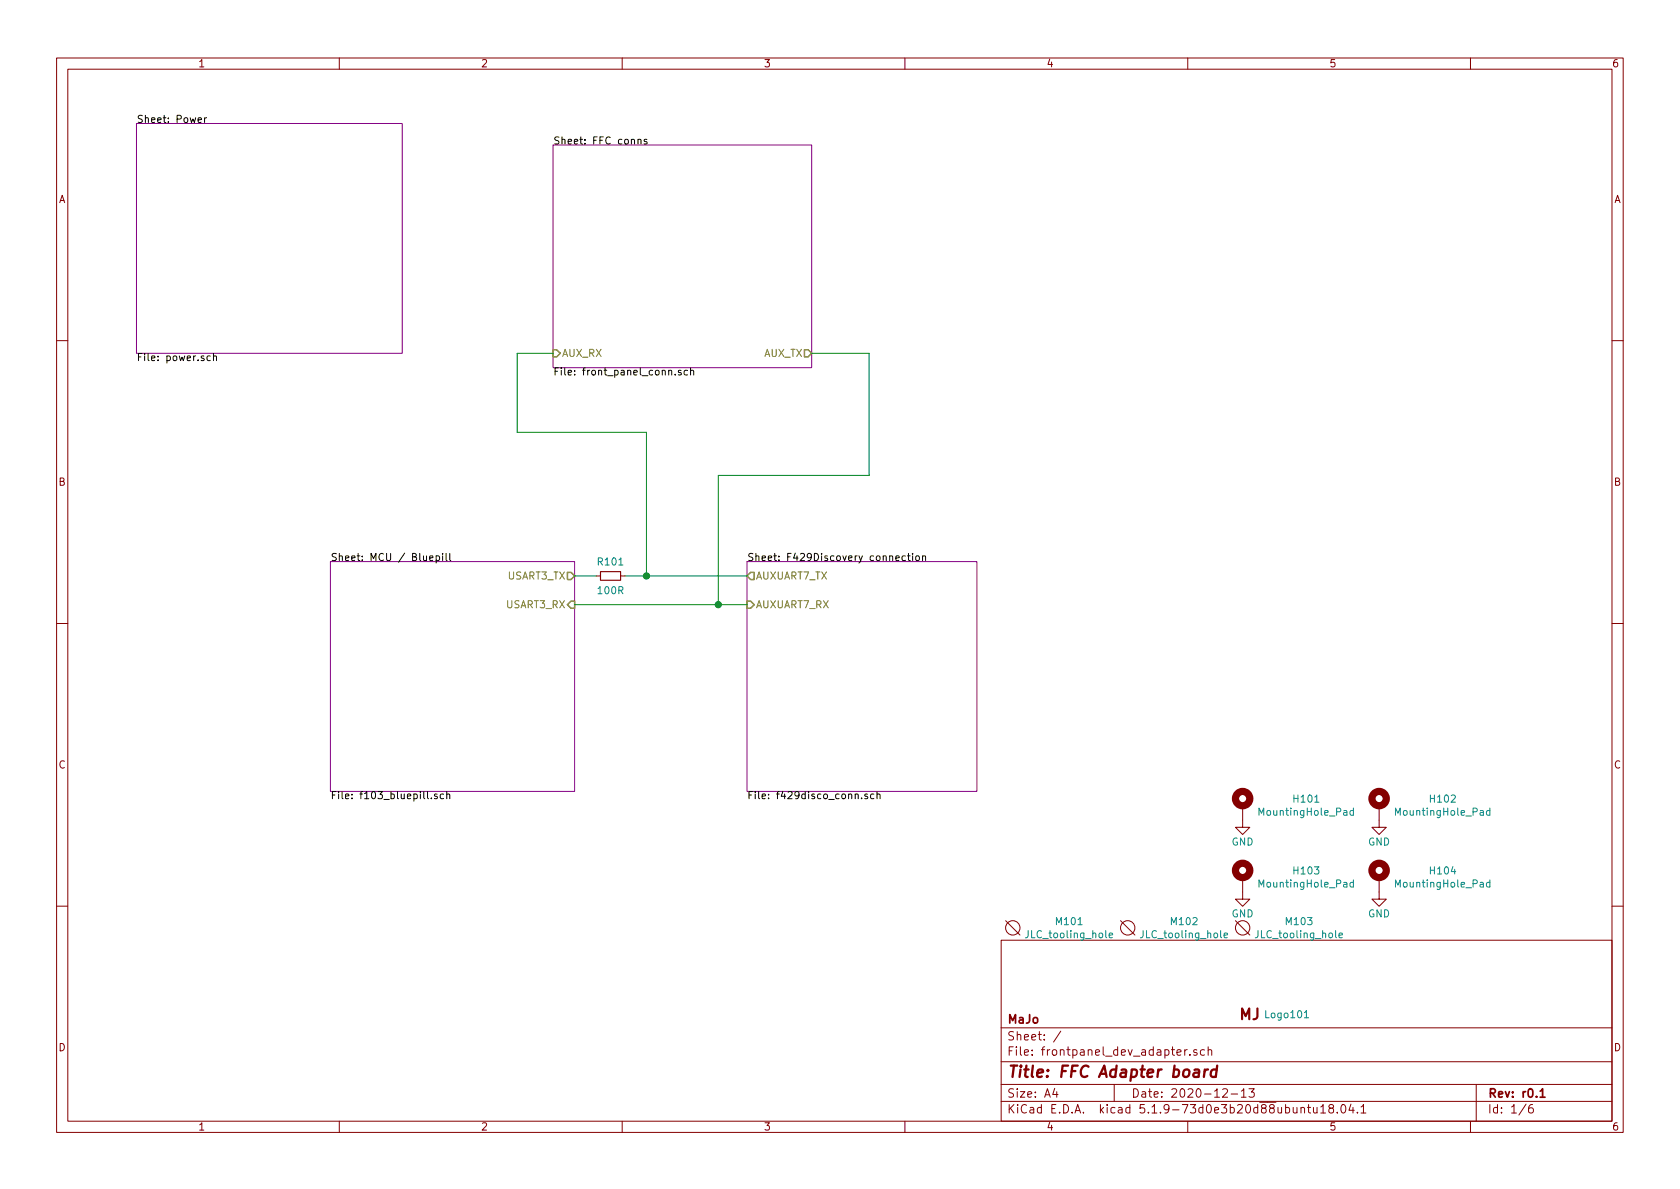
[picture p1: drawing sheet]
<svg xmlns="http://www.w3.org/2000/svg" width="297mm" height="210mm" viewBox="0 0 297 210" stroke-linecap="round" stroke-linejoin="round" font-family="sans-serif">
<g fill="none" stroke="#840000" stroke-width=".18">
<path d="M10 10.3h277v189.9h-277zM12 12.2h273v186.1h-273zM60 10.3v1.9M110 10.3v1.9M160 10.3v1.9M210 10.3v1.9M260 10.3v1.9M10 60.2h2M285 60.2h2M10 110.3h2M105.4 101.8h.8M109.7 101.8h.8"/>
<path d="M285 110.3h2M219.7 155.2v3.8h1.3l-1.3 1.3-1.3-1.3h1.3M219.7 142.5v3.8h1.3l-1.3 1.3-1.3-1.3h1.3M243.8 155.2v3.8h1.3l-1.3 1.3-1.2-1.3h1.2M243.8 142.5v3.8h1.3l-1.3 1.3-1.2-1.3h1.2M10 160.2h2M177 166.3h108v32h-108zM177.8 162.8l2.5 2.5M198.1 162.8l2.6 2.5M218.4 162.8l2.6 2.5M285 160.2h2M60 198.3v1.9"/>
<path d="M110 198.3v1.9M160 198.3v1.9M177 194.8h108M177 191.8h108M177 187.8h108M177 181.8h108M186.5 192.5l-.4 1h1M186.8 193v1M187.6 182.3l-1.3 2M197 191.8v3M209.5 185.6v1M209.9 185.6l-.3 .1-.1 .2"/>
<path d="M210 198.3v1.9M210.4 186.5v.1M211.6 185.7l-.3-.1-.3 .2 .1 .2 .5 .2v.3h-.6M213 185.7l-.5-.1-.3 .3 .1 .6 .2 .1 .5-.1M213.6 185.7l.2-.1 .4 .1v.9M213.6 185.1v1.5M216.2 192.7l.2-.2h.4l.2 .5-.9 1h.9M217.7 193.5h1.1M219.5 193l.4-.5v1.5M219.5 194h.8M220.8 192.5h1l-.5 .6 .4 .1v.7l-.2 .1-.7-.1M230 196l.2-.2 .4 .1 .1 .9"/>
<path d="M230 195.8v1M231.2 195.8h.5M231.4 195.3v1.3l.3 .2M232.2 195.8l.1 .9 .4 .1 .2-.1M232.9 195.8v1M233.5 195.8l.4-.5v1.5M233.5 196.8h.9M235.2 196l-.3-.3 .2-.3a.48 .48 0 0 1 .6 .1v.4a.52 .52 0 0 0-.7 .2 .52 .52 0 0 0 .1 .6l.4 .1 .2-.1 .1-.4-.3-.3M236.4 196.7v.1M237.3 195.4l.1-.1a.8 .8 0 0 1 .6 .8 .8 .8 0 0 1-.6 .7 1 1 0 0 1-.1-1.4zM238.9 195.2l-.4 1.1h.9M239.2 195.8v1"/>
<path d="M240 196.7v.1M240.6 195.8l.5-.5v1.5M240.6 196.8h.9M260 198.3v1.9M261 191.8v6.5M269.8 195.2l-1.2 2M271 195.3a.62 .62 0 0 0-.7 .7v.7l.3 .1 .4-.1 .1-.5-.1-.2-.4-.1-.3 .3"/>
<circle cx="179.1" cy="164.1" r="1.27"/>
<circle cx="199.4" cy="164.1" r="1.27"/>
<circle cx="219.7" cy="164.1" r="1.27"/>
</g>
<path d="M272.3 193l.4-.5v1.5M272.3 194h.9" fill="none" stroke="#840000" stroke-width=".3"/>
<path d="M211.2 189.2h.8l-.1 1.2M212 189.6l-.7 .1a.4 .4 0 0 0-.3 .3 .4 .4 0 0 0 .2 .4l.7-.1M213 189.1l-.1 1.3M213.6 189.1a.54 .54 0 0 0-.6 .4M215.1 189.2a.68 .68 0 0 0-1 .3l-.1 .6 .2 .2 .2 .1 .6-.1M215.2 188.4l-.2 2" fill="none" stroke="#840000" stroke-width=".41"/>
<path d="M24.1 21.8h47v40.7h-47zM97.8 25.6h45.7v39.4h-45.7zM58.4 99.3h43.2v40.6h-43.2zM132.1 99.3h40.6v40.6h-40.6z" fill="none" stroke="#840084" stroke-width=".18"/>
<g fill="none" stroke="#000" stroke-width=".18">
<path d="M35 21.2l.6-.1v-.2l-.4-.1-.2 .2 .1 .6h.5M36.2 20.8v.9M36.5 20.8l-.3 .3M112.8 24.8l.2-.2 .3 .1v.8M112.8 24.6v.9M114.4 24.7l-.3-.1-.2 .2v.2l.5 .1v.3h-.5M37.2 63l-.4-.1-.2 .3 .1 .5h.5M37.7 63.1l.2-.2 .3 .1 .1 .8M37.7 62.5v1.3M119.4 66.2v.1M120.4 65.5h-.3l-.2 .2 .1 .1 .4 .2v.3h-.5M121.6 65.5h-.4l-.2 .2 .1 .6h.5"/>
<path d="M122.1 65.6l.2-.1h.3l.1 .8M122.1 65v1.3M76 98.7l.6-.1-.1-.3h-.4l-.1 .2v.6h.5M77.1 98.3h.4l.2 .2-.1 .6h-.5M77.1 98.3v1.3M78.3 97.9v.1M78.3 98.3v.8M78.9 97.9v1.1l.1 .1M79.5 97.9v1.1l.2 .1M160.1 98.3h-.4l-.2 .2 .1 .6h.5M160.5 98.3h.4M160.6 97.9v1.1l.3 .1"/>
<path d="M161.4 97.9v.1M161.4 98.3v.8M162 98.4l.1-.1 .4 .1 .1 .5-.2 .2h-.3l-.1-.1zM163.1 98.4l.2-.1h.3l.1 .8M163.1 98.3v.8M79 140v1.2M155.1 140v1.2M76.3 141.1v.1M77.3 140.5l-.3-.1-.2 .2 .1 .2 .4 .1v.3h-.5M78.4 140.5l-.3-.1-.3 .2 .2 .6h.4M79 140.5l.2-.1 .3 .1v.7M152.3 141.1v.1"/>
<path d="M153.4 140.5l-.3-.1-.2 .2 .1 .2 .4 .1v.3h-.5M154.5 140.5l-.3-.1-.3 .2 .1 .6h.5M155.1 140.5l.1-.1 .3 .1 .1 .7"/>
</g>
<path d="M97.8 61.8h.6l.7 .7-.7 .6h-.6zM142.2 61.8h.7l.6 .7-.6 .6h-.7zM100.3 101.2h.7l.6 .6-.6 .7h-.7zM100.3 106.9l.7-.6h.6v1.3h-.6zM132.1 106.3h.6l.6 .6-.6 .7h-.6zM132.7 101.2h.6v1.3h-.6l-.6-.7z" fill="none" stroke="#848400" stroke-width=".25"/>
<path d="M239.3 156.1l-.4-.1-.2 .3 .1 .5h.5M239.3 143.4l-.4-.1-.2 .3 .1 .5h.5M239.3 142.9v1.3M239.3 155.6v1.3M263.4 156.1l-.3-.1-.3 .3 .1 .5h.5M263.4 143.4l-.3-.1-.3 .3 .1 .5h.5M263.4 142.9v1.3M263.4 155.6v1.3M196.1 165.4l.6-.1v-.3h-.4l-.2 .2 .1 .6h.5M216.4 165.4l.6-.1v-.3h-.4l-.2 .2 .1 .6h.5M230.6 180h.8M236.8 165.4l.6-.1-.1-.3h-.4l-.1 .2v.6h.5" fill="none" stroke="#008484" stroke-width=".18"/>
<g fill="none" stroke="#840000" stroke-width="1.3">
<circle cx="219.7" cy="141.2" r="1.27"/>
<circle cx="219.7" cy="153.9" r="1.27"/>
<circle cx="243.8" cy="141.2" r="1.27"/>
<circle cx="243.8" cy="153.9" r="1.27"/>
</g>
<path d="M106.2 101.1h3.5v1.5h-3.5z" fill="none" stroke="#840000" stroke-width=".2"/>
<path d="M97.8 62.5h-6.4v13.9h22.9v25.4M143.5 62.5h10.2v21.6h-26.7v22.8M101.6 106.9h30.5M101.6 101.8h3.8M110.5 101.8h21.6" fill="none" stroke="#008400" stroke-width=".18"/>
<g fill="#008400" stroke="#008400" stroke-width=".25">
<circle cx="114.3" cy="101.8" r=".51"/>
<circle cx="127" cy="106.9" r=".51"/>
</g>
<text font-size="2.8" fill="#840000" x="178" y="190.5">Title: FFC Adapter board</text>
<text font-size="2.7" fill="#840000" x="219.2" y="180.3">MJ</text>
<g font-size="2.1" fill="#840000">
<text x="178" y="184">Sheet: /</text>
<text x="178" y="181">MaJo</text>
<text x="178" y="186.7">File: frontpanel_dev_adapter.sch</text>
<text x="178" y="196.9">KiCad E.D.A. kicad 5.1.9-73d0e3b20d88ubuntu18.04.1</text>
<text x="178" y="194.1">Size: A4</text>
<text x="200" y="194.1">Date: 2020-12-13</text>
<text x="263" y="194.1">Rev: r0.1</text>
<text x="263" y="196.9">Id: 1/6</text>
</g>
<g font-size="1.8" fill="#840000">
<text x="35" y="11.9">1</text>
<text x="85" y="11.9">2</text>
<text x="135" y="11.9">3</text>
<text x="185" y="11.9">4</text>
<text x="235" y="11.9">5</text>
<text x="285" y="11.9">6</text>
<text x="10.4" y="35.9">A</text>
<text x="285.4" y="35.9">A</text>
<text x="10.4" y="85.9">B</text>
<text x="285.4" y="85.9">B</text>
<text x="10.4" y="135.9">C</text>
<text x="285.4" y="135.9">C</text>
<text x="10.4" y="185.9">D</text>
<text x="285.4" y="185.9">D</text>
<text x="35" y="199.9">1</text>
<text x="85" y="199.9">2</text>
<text x="135" y="199.9">3</text>
<text x="185" y="199.9">4</text>
<text x="235" y="199.9">5</text>
<text x="285" y="199.9">6</text>
</g>
<g font-size="1.8">
<text x="24.1" y="21.7">Sheet: Power</text>
<text x="97.8" y="25.5">Sheet: FFC conns</text>
<text x="24.1" y="63.8">File: power.sch</text>
<text x="97.8" y="66.4">File: front_panel_conn.sch</text>
<text x="58.4" y="99.2">Sheet: MCU / Bluepill</text>
<text x="132.1" y="99.2">Sheet: F429Discovery connection</text>
<text x="58.4" y="141.3">File: f103_bluepill.sch</text>
<text x="132.1" y="141.3">File: f429disco_conn.sch</text>
</g>
<g font-size="1.8" fill="#848400">
<text x="99.3" y="63.1">AUX_RX</text>
<text x="135" y="63.1">AUX_TX</text>
<text x="89.6" y="107.6">USART3_RX</text>
<text x="89.8" y="102.5">USART3_TX</text>
<text x="133.6" y="107.6">AUXUART7_RX</text>
<text x="133.6" y="102.5">AUXUART7_TX</text>
</g>
<g font-size="1.8" fill="#008484">
<text x="105.8" y="100">R101</text>
<text x="105.8" y="105.1">100R</text>
<text x="228.9" y="141.9">H101</text>
<text x="253" y="141.9">H102</text>
<text x="217.8" y="149.5">GND</text>
<text x="223" y="144.2">MountingHole_Pad</text>
<text x="241.9" y="149.5">GND</text>
<text x="247.1" y="144.2">MountingHole_Pad</text>
<text x="228.9" y="154.6">H103</text>
<text x="253" y="154.6">H104</text>
<text x="223" y="156.9">MountingHole_Pad</text>
<text x="247.1" y="156.9">MountingHole_Pad</text>
<text x="181.6" y="165.9">JLC_tooling_hole</text>
<text x="186.8" y="163.6">M101</text>
<text x="202" y="165.9">JLC_tooling_hole</text>
<text x="207.2" y="163.6">M102</text>
<text x="217.8" y="162.2">GND</text>
<text x="222.3" y="165.9">JLC_tooling_hole</text>
<text x="227.5" y="163.6">M103</text>
<text x="241.9" y="162.2">GND</text>
<text x="223.9" y="180.1">Logo101</text>
</g>
</svg>
